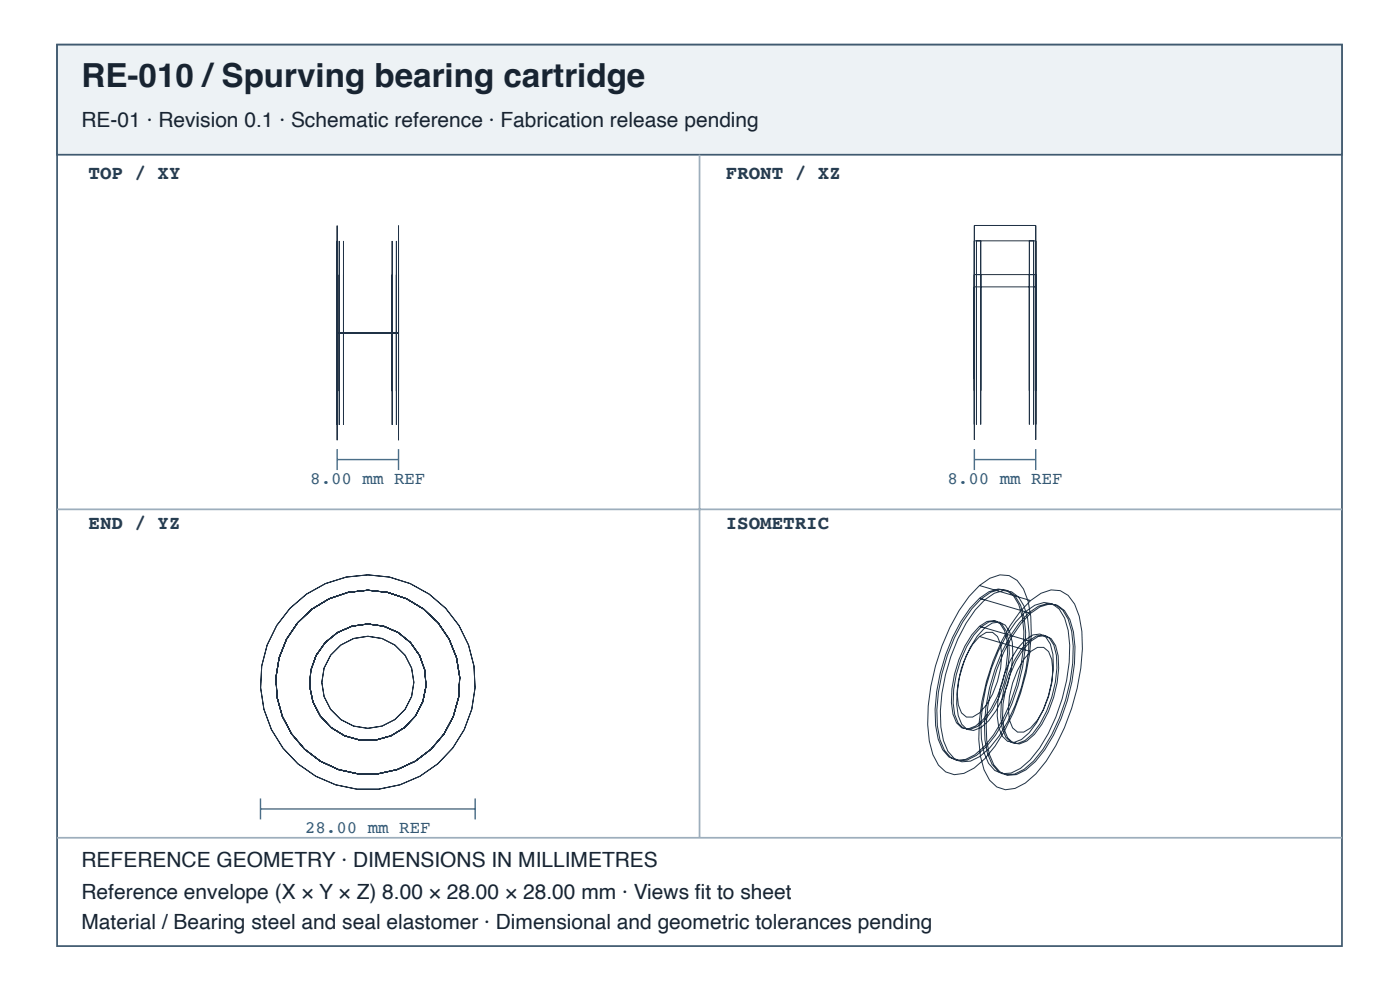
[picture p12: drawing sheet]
<svg xmlns="http://www.w3.org/2000/svg" width="297mm" height="210mm" viewBox="0 0 297 210" stroke-linecap="round" stroke-linejoin="round" font-family="sans-serif">
<path d="M12.1 9.5h272.6v191.1h-272.6z" fill="none" stroke="#405a70" stroke-width=".37"/>
<path d="M12.1 9.5h272.6v23.3h-272.6z" fill="#edf2f5"/>
<path d="M12.1 9.5h272.6v23.3h-272.6z" fill="none" stroke="#405a70" stroke-width=".37"/>
<path d="M148.4 32.8v144.8M12.1 108h272.6M12.1 177.6h272.6" fill="none" stroke="#9daebc" stroke-width=".37"/>
<g fill="none" stroke="#203246" stroke-width=".21">
<path d="M71.5 47.8v45.5zM71.5 51.1v39zM71.5 58.2v24.7zM72 51.1v39zM72 58.2v24.7zM72.9 51.1v39zM72.9 58.2v24.7zM83.2 51.1v39zM83.2 58.2v24.7zM84.1 51.1v39zM84.1 58.2v24.7zM84.5 47.8v45.5z"/>
<path d="M84.5 51.1v39zM84.5 58.2v24.7zM206.7 47.8v45.4zM206.7 51.1v38.9zM206.7 58.2v24.6zM206.7 47.8h13M206.7 51.1h13M206.7 58.2h13M207.2 51.1v38.9zM207.2 58.2v24.6zM208.1 51.1v38.9zM208.1 58.2v24.6z"/>
<path d="M218.4 51.1v38.9zM218.4 58.2v24.6zM219.3 51.1v38.9zM219.3 58.2v24.6zM219.7 47.8v45.4zM219.7 51.1v38.9zM219.7 58.2v24.6zM71.5 60.8v19.5zM71.5 70.6h13M84.5 60.8v19.5zM206.7 60.8v19.5zM206.7 60.8h13"/>
<path d="M219.7 60.8v19.5zM207.8 124.1l2.2-1.5a4.8 4.8 0 0 1 7.1 2.3 24 24 0 0 1 1.4 13.6 47.2 47.2 0 0 1-7.4 19.7l-2.2 2.7-2.2 1.9-2.2 1.2-2 .2-1.9-.5-1.5-1.5-1.2-2.2a28.8 28.8 0 0 1-.4-14.5 45 45 0 0 1 8.1-19zM207.8 126.8l2-1.4 2-.5 1.7 .3 1.5 1.1 1.1 1.9a24.4 24.4 0 0 1 .5 13.2 36.9 36.9 0 0 1-7.8 16.9l-2 1.7-2 1-1.9 .2-1.6-.7-1.3-1.5-1-2.3a28.8 28.8 0 0 1 .5-14 36.7 36.7 0 0 1 6.3-13.7zM207.8 132.8l1.6-1 1.5-.2 1.3 .6 .9 1.5a18.2 18.2 0 0 1-.4 11 17.3 17.3 0 0 1-5.7 9.2l-1.6 .6-1.4-.2-1.1-1.1-.7-1.8a22.3 22.3 0 0 1 2.5-14.4l1.5-2.4zM207.8 134.9l1.5-.8h1.3l1 .8 .7 1.7a18.1 18.1 0 0 1-4.5 14.5l-1.5 .9h-1.3l-1-.9-.7-1.6a18.1 18.1 0 0 1 4.5-14.6zM207.8 124.1l10.8 3.2M207.8 126.8l10.8 3.2M207.8 132.8l10.8 3.2M207.8 134.9l10.8 3.2M208.2 126.9l2-1.3 1.9-.6 1.8 .3 1.5 1.1 1.1 1.9a24.4 24.4 0 0 1 .4 13.2 36.9 36.9 0 0 1-7.7 16.9l-2 1.8-2 .9-1.9 .2-1.6-.7-1.3-1.5-1-2.3a28.9 28.9 0 0 1 .4-14 36.7 36.7 0 0 1 6.3-13.7zM208.2 132.9l1.6-1 1.5-.2 1.2 .6 1 1.5a18.2 18.2 0 0 1-.4 11 17.3 17.3 0 0 1-5.7 9.2l-1.6 .6-1.4-.2-1.1-1.1-.8-1.8a22.2 22.2 0 0 1 2.6-14.4l1.5-2.4zM208.2 132.9l.7 .2"/>
<path d="M208.9 127.2l2-1.4 2-.6 1.7 .3 1.5 1.1 1.2 1.9a24.5 24.5 0 0 1 .4 13.2 36.9 36.9 0 0 1-7.8 16.9l-2 1.8-2 1-1.8 .1-1.7-.7-1.3-1.5-.9-2.3a28.9 28.9 0 0 1 .4-13.9 36.7 36.7 0 0 1 6.3-13.8zM208.9 133.1l1.6-1 1.5-.2 1.3 .7 .9 1.4a18.2 18.2 0 0 1-.4 11 17.3 17.3 0 0 1-5.7 9.3l-1.6 .6-1.4-.3-1.1-1-.7-1.9a22.3 22.3 0 0 1 2.5-14.4l1.5-2.4zM217.5 129.7l2.1-1.4 1.9-.6 1.7 .3 1.5 1.1 1.2 1.9a24.4 24.4 0 0 1 .4 13.2 36.9 36.9 0 0 1-7.8 16.9l-2 1.8-2 1-1.8 .1-1.7-.7-1.3-1.5-.9-2.2a28.9 28.9 0 0 1 .4-14 36.7 36.7 0 0 1 6.3-13.7zM217.5 135.6l1.6-1 1.5-.2 1.3 .7 .9 1.4a18.2 18.2 0 0 1-.4 11.1 17.3 17.3 0 0 1-5.7 9.2l-1.6 .6-1.3-.2-1.2-1.1-.7-1.8a22.3 22.3 0 0 1 2.5-14.5l1.5-2.4zM218.3 129.9l2-1.4 1.9-.5 1.8 .2 1.5 1.1 1.1 1.9a24.4 24.4 0 0 1 .4 13.3 36.9 36.9 0 0 1-7.7 16.8l-2.1 1.8-1.9 1-1.9 .2-1.6-.7-1.3-1.6-1-2.2a28.8 28.8 0 0 1 .4-14 36.7 36.7 0 0 1 6.3-13.7zM218.3 135.9l1.6-1.1 1.5-.2 1.2 .7 1 1.5a18.2 18.2 0 0 1-.5 11 17.3 17.3 0 0 1-5.6 9.2l-1.6 .6-1.4-.2-1.1-1.1-.8-1.8a22.3 22.3 0 0 1 2.6-14.4l1.5-2.5zM218.6 127.3l2.3-1.5a4.8 4.8 0 0 1 7.1 2.3 24 24 0 0 1 1.3 13.6 47.1 47.1 0 0 1-7.4 19.7l-2.1 2.7-2.3 1.9-2.2 1.2-2 .2-1.8-.6-1.6-1.4-1.1-2.2a28.8 28.8 0 0 1-.5-14.5 45 45 0 0 1 8.1-19.1zM218.6 130l2.1-1.4 1.9-.5 1.7 .2 1.5 1.2 1.2 1.9a24.4 24.4 0 0 1 .4 13.2 36.9 36.9 0 0 1-7.7 16.9l-2.1 1.7-2 1-1.8 .2-1.6-.7-1.4-1.5-.9-2.3a28.8 28.8 0 0 1 .4-14 36.7 36.7 0 0 1 6.3-13.7zM218.6 136l1.7-1.1 1.4-.1 1.3 .6 .9 1.5a18.2 18.2 0 0 1-.4 11 17.3 17.3 0 0 1-5.7 9.2l-1.5 .6-1.4-.2-1.1-1.1-.8-1.8a22.3 22.3 0 0 1 2.5-14.4l1.5-2.4zM218.6 138.1l1.5-.8h1.3l1.1 .8 .6 1.7a18.1 18.1 0 0 1-4.5 14.5l-1.4 .9h-1.3l-1.1-.9-.6-1.6a18.1 18.1 0 0 1 4.4-14.6z"/>
<circle cx="78" cy="144.7" r="19.5"/>
<circle cx="78" cy="144.7" r="22.8"/>
<circle cx="78" cy="144.7" r="12.4"/>
<circle cx="78" cy="144.7" r="9.8"/>
</g>
<path d="M71.5 95.2v4.5M71.5 97.4h13M84.5 95.2v4.5M206.7 97.4h13M206.7 95.2v4.5M219.7 95.2v4.5M55.3 169.3v4.4M55.3 171.5h45.5M100.8 169.3v4.4" fill="none" stroke="#466b86" stroke-width=".3"/>
<text font-size="7" fill="#182431" x="17.3" y="18.4">RE-010 /Spurving bearing cartridge</text>
<g font-size="4.4" fill="#182431">
<text x="17.3" y="26.9">RE-01 · Revision 0.1 · Schematic reference · Fabrication release pending</text>
<text x="17.3" y="183.9">REFERENCE GEOMETRY · DIMENSIONS IN MILLIMETRES</text>
<text x="17.3" y="190.6">Reference envelope (X × Y × Z) 8.00 × 28.00 × 28.00 mm · Views fi t to sheet</text>
<text x="17.3" y="196.9">Material / Bearing steel and seal elastomer · Dimensional and geometric tolerances pending</text>
</g>
<g font-size="4.1" fill="#263d52">
<text x="18.8" y="38">TOP / XY</text>
<text x="154" y="38">FRONT / XZ</text>
<text x="18.8" y="112.1">END / YZ</text>
<text x="154" y="112.1">ISOMETRIC</text>
</g>
<g font-size="3.7" fill="#335b78">
<text x="65.8" y="102.6">8.00 mm REF</text>
<text x="201" y="102.6">8.00 mm REF</text>
<text x="64.7" y="176.7">28.00 mm REF</text>
</g>
</svg>
